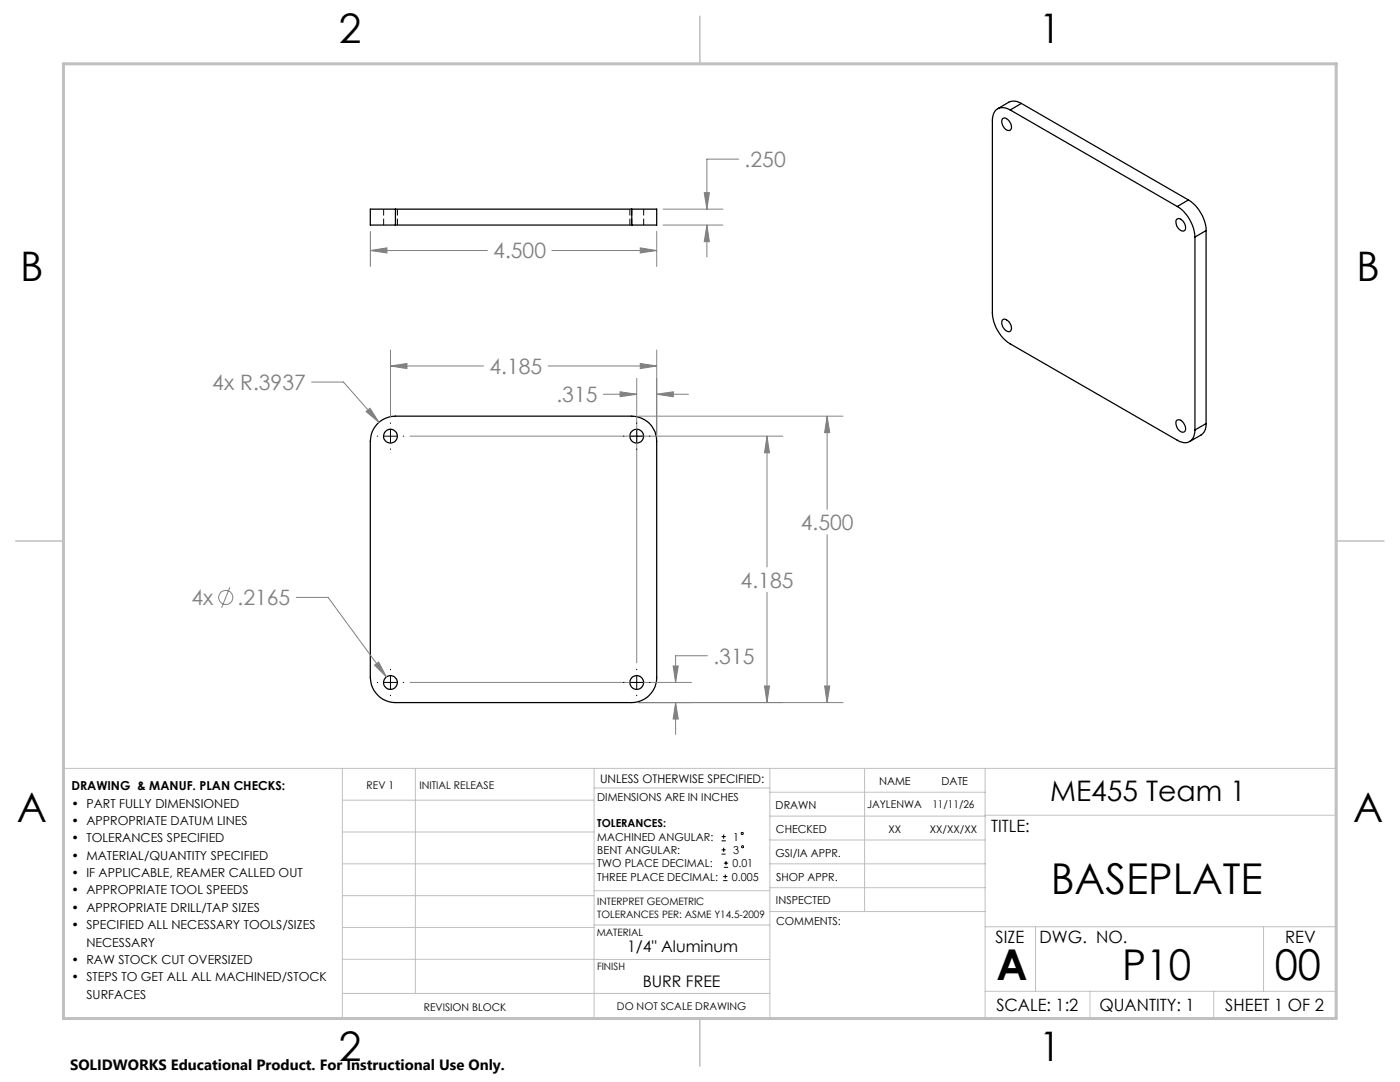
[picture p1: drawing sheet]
<svg xmlns="http://www.w3.org/2000/svg" width="279mm" height="216mm" viewBox="0 0 279 216" stroke-linecap="round" stroke-linejoin="round" font-family="sans-serif">
<path d="M76.6 41.7v3.2M78.9 44.9v-3.2M79.3 44.9v-3.2M125.7 41.7v3.2M126.1 41.7v3.2M128.5 44.9v-3.2" fill="none" stroke="#000" stroke-width=".2" stroke-dasharray="1.3 .6" stroke-linecap="butt"/>
<g fill="none" stroke="#000" stroke-width=".25">
<path d="M200.1 23.7a1.22 1.22 0 0 1 1.6 1l.1 .3a.74 .74 0 0 1-.3 1 .74 .74 0 0 1-1-.4l-.6-1.2zM201.6 21.9a2.17 2.17 0 0 0-2.5-.2 2.17 2.17 0 0 0-1.1 2.3v38.5a7.9 7.9 0 0 0 3.6 6.1l33.3 19.2a2.07 2.07 0 0 0 3.3-.6l.3-1.4M201.6 21.9l33.3 19.3M203.8 20.6l-.4-.2a2.34 2.34 0 0 0-2.1 0l-2.2 1.3M203.8 20.6l-2.2 1.3M203.8 20.6l33.4 19.3M237.2 39.9a7.8 7.8 0 0 1 3.5 6.1M237.2 39.9l-2.3 1.3M78.9 41.7h-5v3.2h5M78.9 41.7v3.2M78.9 41.7h47.2M78.9 44.9h47.2"/>
<path d="M126.1 41.7h5v3.2h-5M126.1 41.7v3.2M234.8 43.8a1.2 1.2 0 0 1 1.7 .9l.1 .3a.73 .73 0 0 1-.3 1.1 .73 .73 0 0 1-1-.4l-.5-.9-.1-.6zM234.9 41.2a7.9 7.9 0 0 1 3.6 6.1M238.5 47.3v38.5M240.7 46l-2.2 1.3M240.7 46v38.5M200.1 63.9a1.22 1.22 0 0 1 1.6 .9l.1 .3a.73 .73 0 0 1-.3 1.1 .73 .73 0 0 1-1-.4l-.4-.6-.2-.6zM75.4 84.5a5.2 5.2 0 0 1 3.5-1.5h47.2a4.9 4.9 0 0 1 5 5.1v47.1a5 5 0 0 1-5 5h-47.2a5.1 5.1 0 0 1-5-5v-47.1a5 5 0 0 1 1.5-3.6zM234.8 83.9l.2-.1a1.69 1.69 0 0 1 1.5 2.2 .75 .75 0 0 1-1.2-.2l-.4-.5-.2-.6zM240.7 84.5v.5a2.34 2.34 0 0 1-1 1.8l-2.3 1.3M240.7 84.5l-2.2 1.3"/>
<circle cx="77.9" cy="87" r="1.38"/>
<circle cx="127.1" cy="87" r="1.38"/>
<circle cx="77.9" cy="136.2" r="1.38"/>
<circle cx="127.1" cy="136.2" r="1.38"/>
</g>
<path d="M140.5 38.5h1.1l-.5 3.2zM147.4 31.8h-6.3v9.9M132.3 41.7h12M132.3 44.9h12M141.1 44.9v6.4" fill="none" stroke="#808080" stroke-width=".2"/>
<g fill="none" stroke="#c0c0c0" stroke-width=".2">
<path d="M12.7 153.3h254v49.9h-240M68.3 153.3v49.9M68.3 159.7h50.3M82.9 153.3v44.9M118.6 153.3v49.9M118.6 157.2h35M153.6 153.3v49.9M153.6 158.1h43M172.5 153.3v28.6M196.6 153.3v49.9M68.3 166h50.3M68.3 178.7h50.3"/>
<path d="M68.3 172.4h50.3M118.6 177.7h35M153.6 162.8h43M153.6 177.1h43M153.6 172.4h43M153.6 167.6h43M196.6 162.7h70.1M68.3 198.2h85.3M68.3 191.4l85.3 .1M68.3 185.1h50.3M118.6 184.6h35M153.6 181.9h43"/>
<path d="M196.6 184.9h70.1M196.6 197.8h70.1M206.7 184.9v12.9M217.5 197.8v5.4M242.2 197.8v5.4M252.2 184.9v12.9"/>
</g>
<path d="M139.7 3.2v9.5M3.1 107.9h9.6M266.7 107.9h9.5M139.7 203.2v9.6" fill="none" stroke="#c0c0c0" stroke-width=".3"/>
<path d="M12.7 12.7h254v190.5h-254z" fill="none" stroke="#c0c0c0" stroke-width=".6"/>
<path d="M140.5 38.5h1.1l-.5 3.2z" fill="#808080"/>
<path d="M141.1 44.9l.5 3.3h-1.1z" fill="none" stroke="#808080" stroke-width=".2"/>
<path d="M141.1 44.9l.5 3.3h-1.1z" fill="#808080"/>
<path d="M73.9 50l3.3-.5v1zM73.9 46.2v7M73.9 50h23.4M110.1 50h21M131.1 46.2v7" fill="none" stroke="#808080" stroke-width=".2"/>
<path d="M73.9 50l3.3-.5v1z" fill="#808080"/>
<path d="M127.8 49.5l3.3 .5-3.3 .5z" fill="none" stroke="#808080" stroke-width=".2"/>
<path d="M127.8 49.5l3.3 .5-3.3 .5z" fill="#808080"/>
<path d="M127.4 83h40.8M165.1 83l.5 3.3h-1zM165.1 83v18.6M165.1 106.7v33.5M127.4 140.2h40.8" fill="none" stroke="#808080" stroke-width=".2"/>
<path d="M165.1 83l.5 3.3h-1z" fill="#808080"/>
<path d="M164.6 136.9h1l-.5 3.3z" fill="none" stroke="#808080" stroke-width=".2"/>
<path d="M164.6 136.9h1l-.5 3.3z" fill="#808080"/>
<path d="M62.2 76.2h6.3l7.1 8.1M73.1 82.1l.7-.6 1.8 2.8z" fill="none" stroke="#808080" stroke-width=".2"/>
<path d="M73.1 82.1l.7-.6 1.8 2.8z" fill="#808080"/>
<g fill="none" stroke="#808080" stroke-width=".2">
<path d="M45.9 117.2l-1.7 4M59.1 119.2h6.4l11.6 15.9M74.8 132.7l.8-.6 1.5 3z"/>
<circle cx="45.1" cy="119.2" r="1.41"/>
</g>
<path d="M74.8 132.7l.8-.6 1.5 3z" fill="#808080"/>
<path d="M81.8 136.2h56.2M141.2 130.8h-6.4v5.4M127.4 140.2h10.6M134.8 140.2l.6 3.3h-1.1zM134.8 140.2v6.3" fill="none" stroke="#808080" stroke-width=".2"/>
<path d="M134.8 140.2l.6 3.3h-1.1z" fill="#808080"/>
<path d="M134.3 132.9h1.1l-.6 3.3z" fill="none" stroke="#808080" stroke-width=".2"/>
<path d="M134.3 132.9h1.1l-.6 3.3z" fill="#808080"/>
<path d="M81.8 87h74.4M153.1 87v26.1M153.1 118.2v22M152.6 136.9h1l-.5 3.3zM127.4 140.2h28.8" fill="none" stroke="#808080" stroke-width=".2"/>
<path d="M152.6 136.9h1l-.5 3.3z" fill="#808080"/>
<path d="M153.1 87l.5 3.3h-1z" fill="none" stroke="#808080" stroke-width=".2"/>
<path d="M153.1 87l.5 3.3h-1z" fill="#808080"/>
<path d="M120.4 78.7h6.7M127.1 75.5v56.8M131.1 78.7l3.3-.5v1zM131.1 75.5v11.3M131.1 78.7h6.3" fill="none" stroke="#808080" stroke-width=".2"/>
<path d="M131.1 78.7l3.3-.5v1z" fill="#808080"/>
<path d="M123.8 78.2l3.3 .5-3.3 .5z" fill="none" stroke="#808080" stroke-width=".2"/>
<path d="M123.8 78.2l3.3 .5-3.3 .5z" fill="#808080"/>
<path d="M77.9 69.8v13.3M77.9 73h18.6M109.4 73h21.7M127.8 72.5l3.3 .5-3.3 .6zM131.1 69.8v17" fill="none" stroke="#808080" stroke-width=".2"/>
<path d="M127.8 72.5l3.3 .5-3.3 .6z" fill="#808080"/>
<path d="M77.9 73l3.3-.5v1.1z" fill="none" stroke="#808080" stroke-width=".2"/>
<path d="M77.9 73l3.3-.5v1.1z" fill="#808080"/>
<g fill="none" stroke="#000" stroke-width=".2">
<path d="M75.3 87h.1M76.7 87h2.5M77.9 84.4v.1M77.9 85.8v2.5M77.9 89.6v.1M80.5 87h.1M124.4 87h.1M125.8 87h2.5M127.1 84.4v.1M127.1 85.8v2.5M127.1 89.6v.1M129.6 87h.1"/>
<path d="M75.3 136.2h.1M76.7 136.2h2.5M77.9 133.5v.1M77.9 134.9v2.5M77.9 138.7v.1M80.5 136.2h.1M124.4 136.2h.1M125.8 136.2h2.5M127.1 133.5v.1M127.1 134.9v2.5M127.1 138.7v.1M129.6 136.2h.1"/>
<path d="M144 167.8h.9M144 166.9h.9M144 170.4h.8M144 169.6h.8M144.3 175.7h.9M144.3 174.9h.9M144.4 166.5v.9M144.4 169.2v.8M144.5 173.1h.8M144.5 172.2h.8M144.7 174.5v.8M144.9 171.8v.8"/>
<circle cx="148.1" cy="166.3" r=".21"/>
<circle cx="148.2" cy="169" r=".21"/>
</g>
<g font-size="8.5">
<text x="209.7" y="178.4">BASEPLATE</text>
<text x="198.9" y="195.5">A</text>
<text x="224" y="195.5">P10</text>
<text x="254.4" y="195.5">00</text>
</g>
<g font-size="8.1">
<text x="67.6" y="8.5">2</text>
<text x="207.3" y="8.5">1</text>
<text x="4" y="56.1">B</text>
<text x="270.7" y="56.1">B</text>
<text x="3.3" y="164.1">A</text>
<text x="270" y="164.1">A</text>
<text x="67.6" y="211.7">2</text>
<text x="207.3" y="211.7">1</text>
</g>
<text font-size="5.6" x="209.6" y="159.9">ME455 Team 1</text>
<g font-size="4.2" fill="#808080">
<text x="148.6" y="33.3">.250</text>
<text x="98.4" y="51.6">4.500</text>
<text x="42.4" y="77.8">4x R.3937</text>
<text x="97.7" y="74.6">4.185</text>
<text x="111" y="80.3">.315</text>
<text x="159.8" y="105.7">4.500</text>
<text x="147.8" y="117.2">4.185</text>
<text x="38.2" y="120.8">4x</text>
<text x="47.4" y="120.8">.2165</text>
<text x="142.4" y="132.4">.315</text>
</g>
<g font-size="3.4">
<text x="197.8" y="166">TITLE:</text>
<text x="198.7" y="188.1">SIZE</text>
<text x="207.5" y="188.1">DWG. NO.</text>
<text x="256.5" y="188.2">REV</text>
<text x="198.8" y="201.7">SCALE: 1:2</text>
<text x="219.4" y="201.7">QUANTITY: 1</text>
<text x="244.5" y="201.7">SHEET 1 OF 2</text>
</g>
<g font-size="3.2">
<text x="125.2" y="189.9">1/4&quot; Aluminum</text>
<text x="128.3" y="197">BURR FREE</text>
</g>
<text font-size="3" x="14" y="213.5">SOLIDWORKS Educational Product. For Instructional Use Only.</text>
<g font-size="2.5">
<text x="14.2" y="157.7">DRAWING &amp; MANUF. PLAN CHECKS:</text>
<text x="14.2" y="161.1">• PART FULLY DIMENSIONED</text>
<text x="14.2" y="164.6">• APPROPRIATE DATUM LINES</text>
<text x="14.2" y="168.1">• TOLERANCES SPECIFIED</text>
<text x="14.2" y="171.5">• MATERIAL/QUANTITY SPECIFIED</text>
<text x="14.2" y="175">• IF APPLICABLE, REAMER CALLED OUT</text>
<text x="14.2" y="178.5">• APPROPRIATE TOOL SPEEDS</text>
<text x="14.2" y="181.9">• APPROPRIATE DRILL/TAP SIZES</text>
<text x="14.2" y="185.4">• SPECIFIED ALL NECESSARY TOOLS/SIZES</text>
<text x="17.2" y="188.9">NECESSARY</text>
<text x="14.2" y="192.4">• RAW STOCK CUT OVERSIZED</text>
<text x="14.2" y="195.8">• STEPS TO GET ALL ALL MACHINED/STOCK</text>
<text x="17.2" y="199.3">SURFACES</text>
</g>
<text font-size="2.4" x="119.8" y="156.2">UNLESS OTHERWISE SPECIFIED:</text>
<g font-size="2.2">
<text x="119.2" y="159.8">DIMENSIONS ARE IN INCHES</text>
<text x="154.8" y="161.4">DRAWN</text>
<text x="175.4" y="156.6">NAME</text>
<text x="187.9" y="156.7">DATE</text>
<text x="119.2" y="165.1">TOLERANCES:</text>
<text x="119.2" y="167.8">MACHINED ANGULAR:</text>
<text x="146.3" y="167.8">1</text>
<text x="154.9" y="166.3">CHECKED</text>
<text x="119.2" y="173.1">TWO PLACE DECIMAL:</text>
<text x="119.2" y="170.4">BENT ANGULAR:</text>
<text x="146.2" y="173.1">0.01</text>
<text x="146.4" y="170.4">3</text>
<text x="154.8" y="170.9">GSI/IA APPR.</text>
<text x="119.2" y="175.7">THREE PLACE DECIMAL:</text>
<text x="146.1" y="175.7">0.005</text>
<text x="154.9" y="175.7">SHOP APPR.</text>
<text x="154.9" y="180.4">INSPECTED</text>
<text x="154.9" y="184.6">COMMENTS:</text>
</g>
<g font-size="2.1">
<text x="73.2" y="157.4">REV 1</text>
<text x="83.7" y="157.4">INITIAL RELEASE</text>
<text x="173.1" y="161.2">JAYLENWA</text>
<text x="186.1" y="161.2">11/11/26</text>
<text x="177.3" y="166.1">XX</text>
<text x="185.6" y="166.1">XX/XX/XX</text>
<text x="84.6" y="201.7">REVISION BLOCK</text>
<text x="123.1" y="201.6">DO NOT SCALE DRAWING</text>
</g>
<g font-size="2">
<text x="119.2" y="180.6">INTERPRET GEOMETRIC</text>
<text x="119.2" y="183.1">TOLERANCES PER: ASME Y14.5-2009</text>
<text x="119.1" y="186.7">MATERIAL</text>
<text x="119.1" y="193.5">FINISH</text>
</g>
</svg>
